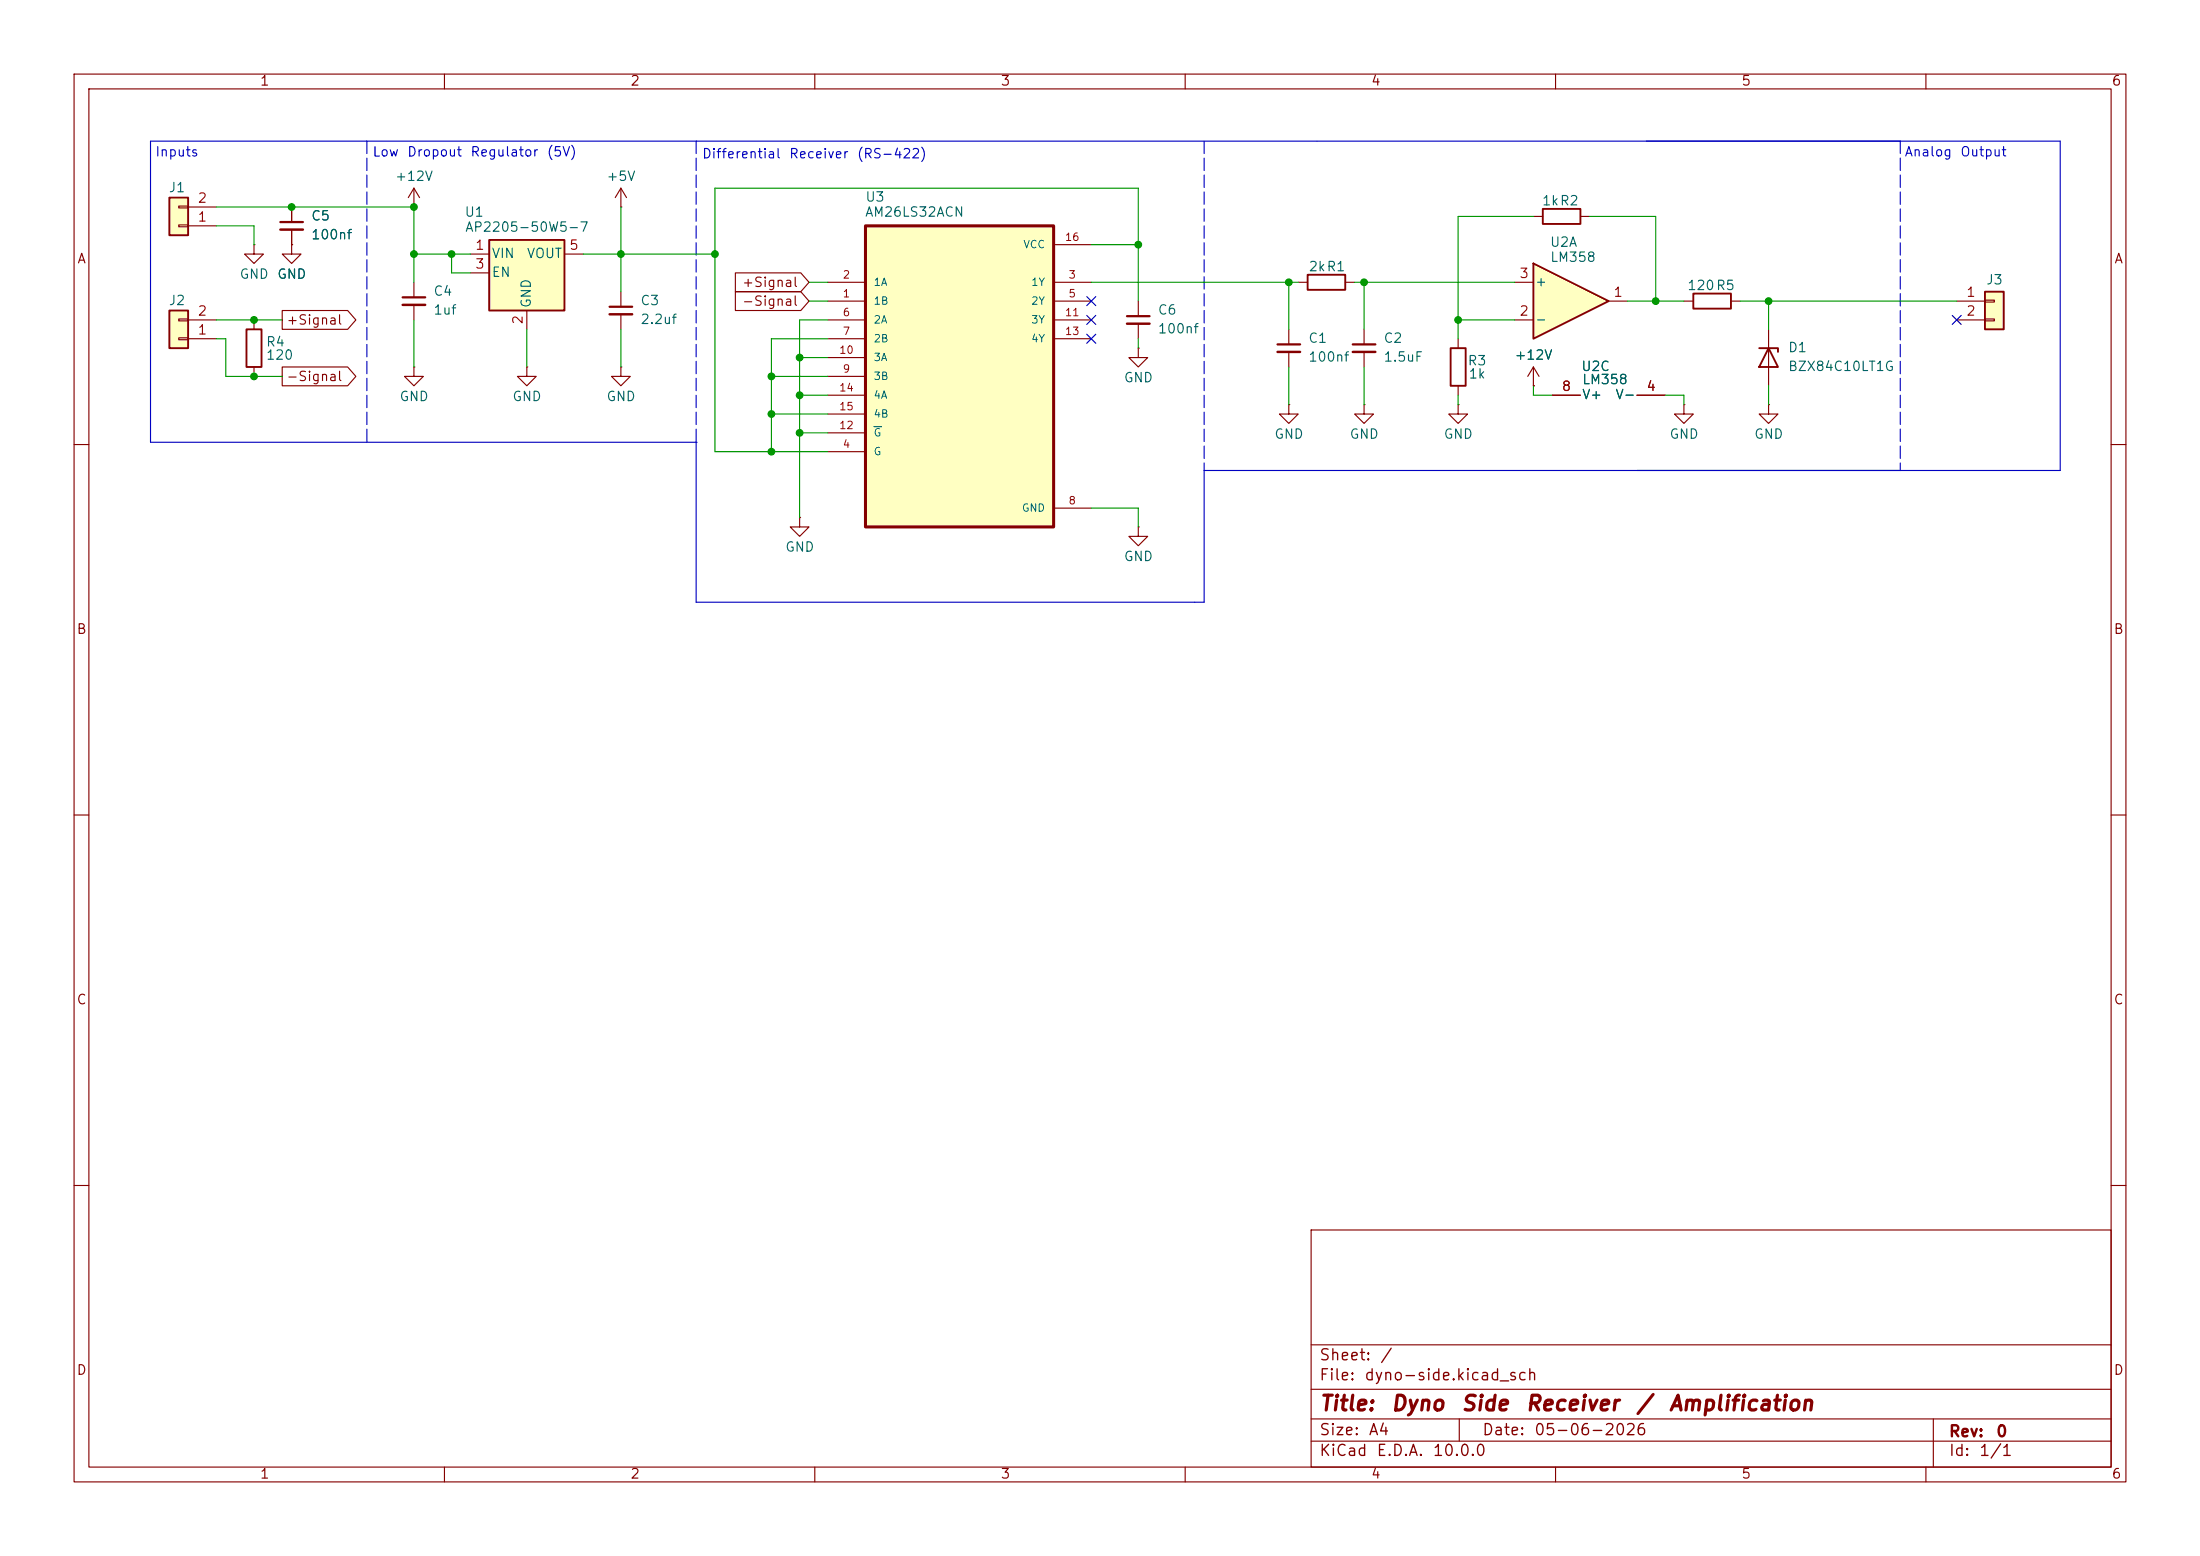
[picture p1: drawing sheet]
<svg xmlns="http://www.w3.org/2000/svg" width="297mm" height="210mm" viewBox="0 0 297 210" stroke-linecap="round" stroke-linejoin="round" font-family="sans-serif">
<g fill="none" stroke="#840000" stroke-width=".15">
<path d="M10 10h277v190h-277zM12 12h273v186h-273zM60 10v2M110 10v2M160 10v2M210 10v2M260 10v2M10 60h2M285 60h2M10 110h2M285 110h2M10 160h2"/>
<path d="M177 166h108v32h-108zM285 160h2M60 198v2M110 198v2M160 198v2M177 194.5h108M177 191.5h108M177 187.5h108M177 181.5h108M197 191.5v3M210 198v2M260 198v2"/>
<path d="M261 191.5v6.5"/>
</g>
<path d="M22.9 41.9h2.5v5.1h-2.5z" fill="#ffffc2"/>
<path d="M22.9 41.9h2.5v5.1h-2.5z" fill="none" stroke="#840000" stroke-width=".25"/>
<g fill="none" stroke="#840000" stroke-width=".15">
<path d="M55.9 38.1v2M83.8 27.9h.1M83.8 25.4l-.7 1.3M83.8 25.4l.8 1.3M83.8 25.4v2.5M24.1 45.6h1.3v.2h-1.3zM24.1 43.1h1.3v.2h-1.3zM25.4 45.7h3.8M25.4 43.2h3.8M55.9 49.5v1.3h1.2l-1.2 1.3-1.3-1.3h1.3M55.9 49.5h.1M55.9 41.1v2.1"/>
<path d="M71.1 49.5v1.3h1.3l-1.3 1.3-1.3-1.3h1.3M71.1 49.5h.1M227.3 54.6v1.3h1.3l-1.3 1.3-1.2-1.3h1.2M227.3 54.6h.1M238.8 54.6v1.3h1.2l-1.2 1.3-1.3-1.3h1.3M238.8 54.6h.1"/>
</g>
<path d="M54.4 40.1h3" fill="none" stroke="#840000" stroke-width=".3"/>
<path d="M54.4 41.1h3" fill="none" stroke="#840000" stroke-width=".33"/>
<path d="M207 35.6l10.2 5-10.2 5.1z" fill="#ffffc2"/>
<path d="M207 35.6l10.2 5-10.2 5.1z" fill="none" stroke="#840000" stroke-width=".25"/>
<path d="M204.5 38.1h2.5M204.5 43.2h2.5M217.2 40.6h2.5" fill="none" stroke="#840000" stroke-width=".15"/>
<path d="M22.9 26.7h2.5v5.1h-2.5z" fill="#ffffc2"/>
<path d="M22.9 26.7h2.5v5.1h-2.5zM208.3 28.2h5.1v2h-5.1zM228.6 39.6h5.1v2.1h-5.1zM195.8 47h2.1v5.1h-2.1zM237.5 47h2.5v.5M238.8 47l1.2 2.5h-2.5z" fill="none" stroke="#840000" stroke-width=".25"/>
<g fill="none" stroke="#840000" stroke-width=".15">
<path d="M24.1 30.4h1.3v.2h-1.3zM24.1 27.8h1.3v.3h-1.3zM25.4 30.5h3.8M25.4 27.9h3.8M55.9 27.9h.1M55.9 25.4l-.8 1.3M55.9 25.4l.7 1.3M55.9 25.4v2.5M207 29.2h1.3M213.4 29.2h1.2M196.8 54.6v1.3h1.3l-1.3 1.3-1.2-1.3h1.2M196.8 54.6h.1"/>
<path d="M196.8 45.7v1.3M196.8 52.1v1.2M209.5 53.3h3.9M221 53.3h3.8M227.3 40.6h1.3M233.7 40.6h1.2M238.8 44.5v7.6"/>
</g>
<path d="M66 32.4h10.2v9.5h-10.2z" fill="#ffffc2"/>
<path d="M66 32.4h10.2v9.5h-10.2z" fill="none" stroke="#840000" stroke-width=".25"/>
<path d="M63.5 34.3h2.5M63.5 36.8h2.5M76.2 34.3h2.5M71.1 41.9v2.6M207 52.1h.1M207 49.5l-.8 1.3M207 49.5l.8 1.3M207 49.5v2.6" fill="none" stroke="#840000" stroke-width=".15"/>
<path d="M268 39.4h2.5v5.1h-2.5z" fill="#ffffc2"/>
<path d="M176.5 37.1h5.1v2h-5.1zM268 39.4h2.5v5.1h-2.5zM33.3 44.5h2v5h-2z" fill="none" stroke="#840000" stroke-width=".25"/>
<g fill="none" stroke="#840000" stroke-width=".15">
<path d="M34.3 33v1.3h1.3l-1.3 1.3-1.3-1.3h1.3M34.3 33h.1M39.4 33v1.3h1.2l-1.2 1.3-1.3-1.3h1.3M39.4 33h.1M39.4 27.9v2.1M39.4 31v2M83.8 39.4v2M175.3 38.1h1.2M181.6 38.1h1.3M34.3 43.2v1.3M34.3 49.5v1.3M83.8 49.5v1.3h1.3l-1.3 1.3-1.3-1.3h1.3"/>
<path d="M83.8 49.5h.1M83.8 42.4v2.1M174 54.6v1.3h1.3l-1.3 1.3-1.3-1.3h1.3M174 54.6h.1M174 44.5v2M174 47.5v2M184.1 44.5v2M184.1 47.5v2M264.2 40.6h3.8M264.2 43.2h3.8M268 40.5h1.2v.3h-1.2zM268 43.1h1.2v.2h-1.2z"/>
</g>
<path d="M37.8 30h3.1M82.3 41.4h3M172.5 46.5h3M182.6 46.5h3.1" fill="none" stroke="#840000" stroke-width=".3"/>
<path d="M37.8 31h3.1M82.3 42.4h3M172.5 47.5h3M182.6 47.5h3.1" fill="none" stroke="#840000" stroke-width=".33"/>
<path d="M116.8 30.5h25.4v40.6h-25.4z" fill="#ffffc2"/>
<path d="M116.8 30.5h25.4v40.6h-25.4z" fill="none" stroke="#840000" stroke-width=".41"/>
<g fill="none" stroke="#840000" stroke-width=".15">
<path d="M39.4 33h.1M39.4 27.9v2.1M39.4 31v2M99.3 39.4h8.8l1.1 1.2-1.1 1.3h-8.8zM99.3 36.8h8.8l1.1 1.3-1.1 1.3h-8.8zM111.8 38.1h5M142.2 38.1h5.1M142.2 33h5.1M38.1 41.9h8.8l1.1 1.3-1.1 1.3h-8.8zM38.1 49.5h8.8l1.1 1.3-1.1 1.3h-8.8zM111.8 40.6h5M111.8 43.2h5"/>
<path d="M111.8 45.7h5M111.8 50.8h5M111.8 48.3h5M111.8 58.4h5M111.8 53.3h5M111.8 55.9h5M142.2 40.6h5.1M142.2 43.2h5.1M142.2 45.7h5.1M153.7 47v1.3h1.2l-1.2 1.2-1.3-1.2h1.3M153.7 47h.1M153.7 40.6v2.1"/>
<path d="M153.7 43.7v2M184.1 54.6v1.3h1.3l-1.3 1.3-1.2-1.3h1.2M184.1 54.6h.1M207 52.1h.1M209.5 53.3h3.9M221 53.3h3.8M107.9 69.9v1.2h1.3l-1.3 1.3-1.2-1.3h1.2M107.9 69.9h.1M111.8 61h5M142.2 68.6h5.1M153.7 71.1v1.3h1.2l-1.2 1.3-1.3-1.3h1.3M153.7 71.1h.1"/>
</g>
<path d="M118 57.6h1" fill="none" stroke="#006464" stroke-width=".15"/>
<path d="M152.1 42.7h3.1" fill="none" stroke="#840000" stroke-width=".3"/>
<path d="M152.1 43.7h3.1" fill="none" stroke="#840000" stroke-width=".33"/>
<path d="M20.3 19.1h257.8v44.4h-115.5v17.8h-68.6v-21.6h-73.7zM94 59.7h.1" fill="none" stroke="#0000c2" stroke-width=".15"/>
<path d="M49.5 19.1v40.6M94 19.1v40.6M162.6 19.1v44.4M256.5 19.1v44.4" fill="none" stroke="#0000c2" stroke-width=".15" stroke-dasharray="1.7 .6"/>
<g fill="none" stroke="#009600" stroke-width=".15">
<path d="M29.2 27.9h26.7v10.2M29.2 30.5h5.1v2.5M55.9 34.3h7.6M61 34.3v2.5h2.5M78.7 34.3h17.8M83.8 27.9v11.5M109.2 38.1h2.6M147.3 38.1h28M147.3 33h6.4M174 38.1v6.4M182.9 38.1h21.6M184.1 38.1v6.4"/>
<path d="M207 29.2h-10.2v16.5M214.6 29.2h8.9v11.4M29.2 43.2h8.9M29.2 45.7h1.3v5.1h7.6M55.9 43.2v6.3M71.1 44.5v5M83.8 44.5v5M104.1 50.8h7.7M104.1 55.9h7.7M107.9 53.3h3.9M107.9 48.3h3.9M107.9 58.4h3.9"/>
<path d="M109.2 40.6h2.6M111.8 43.2h-3.9v26.7M111.8 45.7h-7.7v15.3M153.7 40.6v-15.2h-57.2v35.6h15.3M153.7 45.7v1.3M174 49.5v5.1M184.1 49.5v5.1M196.8 43.2h7.7M196.8 53.3v1.3M207 52.1v1.2h2.5M219.7 40.6h7.6M224.8 53.3h2.5v1.3"/>
<path d="M234.9 40.6h29.3M238.8 40.6v3.9M238.8 52.1v2.5M147.3 68.6h6.4v2.5"/>
</g>
<path d="M146.7 42.6l1.2 1.2M146.7 40l1.2 1.2M146.7 45.1l1.2 1.2M147.9 42.6l-1.2 1.2M147.9 40l-1.2 1.2M147.9 45.1l-1.2 1.2M263.6 42.6l1.2 1.2M264.8 42.6l-1.2 1.2" fill="none" stroke="#000084" stroke-width=".15"/>
<g fill="#009600" stroke="#009600" stroke-width=".14">
<circle cx="39.4" cy="27.9" r=".46"/>
<circle cx="34.3" cy="43.2" r=".46"/>
<circle cx="34.3" cy="50.8" r=".46"/>
<circle cx="238.8" cy="40.6" r=".46"/>
<circle cx="223.5" cy="40.6" r=".46"/>
<circle cx="104.1" cy="61" r=".46"/>
<circle cx="61" cy="34.3" r=".46"/>
<circle cx="104.1" cy="50.8" r=".46"/>
<circle cx="107.9" cy="53.3" r=".46"/>
<circle cx="104.1" cy="55.9" r=".46"/>
<circle cx="107.9" cy="58.4" r=".46"/>
<circle cx="55.9" cy="34.3" r=".46"/>
<circle cx="55.9" cy="27.9" r=".46"/>
<circle cx="107.9" cy="48.3" r=".46"/>
<circle cx="174" cy="38.1" r=".46"/>
<circle cx="196.8" cy="43.2" r=".46"/>
<circle cx="153.7" cy="33" r=".46"/>
<circle cx="184.1" cy="38.1" r=".46"/>
<circle cx="96.5" cy="34.3" r=".46"/>
<circle cx="83.8" cy="34.3" r=".46"/>
</g>
<g font-size="2" fill="#840000">
<text x="178" y="190.9">Title:</text>
<text x="187.7" y="190.9">Dyno</text>
<text x="197.1" y="190.9">Side</text>
<text x="205.8" y="190.9">Receiver</text>
<text x="220.7" y="190.9">/</text>
<text x="225.1" y="190.9">Amplification</text>
</g>
<g font-size="1.5" fill="#840000">
<text x="178" y="184">Sheet:</text>
<text x="186.2" y="184">/</text>
<text x="178" y="186.7">File:</text>
<text x="184.1" y="186.7">dyno-side.kicad_sch</text>
<text x="178" y="196.9">KiCad</text>
<text x="178" y="194.1">Size:</text>
<text x="184.7" y="194.1">A4</text>
<text x="185.7" y="196.9">E.D.A.</text>
<text x="193.3" y="196.9">10.0.0</text>
<text x="200" y="194.1">Date:</text>
<text x="207" y="194.1">05-06-2026</text>
<text x="263" y="194.3">Rev:</text>
<text x="263" y="196.9">Id:</text>
<text x="267.1" y="196.9">1/1</text>
<text x="269.4" y="194.3">0</text>
</g>
<g font-size="1.3" fill="#840000">
<text x="35" y="11.9">1</text>
<text x="85" y="11.9">2</text>
<text x="135" y="11.9">3</text>
<text x="185" y="11.9">4</text>
<text x="235" y="11.9">5</text>
<text x="285" y="11.9">6</text>
<text x="10.3" y="35.9">A</text>
<text x="285.3" y="35.9">A</text>
<text x="100.1" y="41.6">-Signal</text>
<text x="100.1" y="39.1">+Signal</text>
<text x="38.6" y="44.1">+Signal</text>
<text x="38.6" y="51.8">-Signal</text>
<text x="10.3" y="85.9">B</text>
<text x="285.3" y="85.9">B</text>
<text x="10.3" y="135.9">C</text>
<text x="285.3" y="135.9">C</text>
<text x="10.3" y="185.9">D</text>
<text x="285.3" y="185.9">D</text>
<text x="35" y="199.9">1</text>
<text x="85" y="199.9">2</text>
<text x="135" y="199.9">3</text>
<text x="185" y="199.9">4</text>
<text x="235" y="199.9">5</text>
<text x="285" y="199.9">6</text>
</g>
<g font-size="1.3" fill="#0000c2">
<text x="20.9" y="21.4">Inputs</text>
<text x="50.2" y="21.4">Low</text>
<text x="54.9" y="21.4">Dropout</text>
<text x="63.4" y="21.4">Regulator</text>
<text x="73.7" y="21.4">(5V)</text>
<text x="94.7" y="21.7">Differential</text>
<text x="106.4" y="21.7">Receiver</text>
<text x="115.6" y="21.7">(RS-422)</text>
<text x="257" y="21.4">Analog</text>
<text x="264.6" y="21.4">Output</text>
</g>
<g font-size="1.3" fill="#006464">
<text x="22.7" y="26.3">J1</text>
<text x="53.2" y="24.7">+12V</text>
<text x="62.6" y="29.6">U1</text>
<text x="81.8" y="24.7">+5V</text>
<text x="116.7" y="29.6">AM26LS32ACN</text>
<text x="116.7" y="27.5">U3</text>
<text x="208.1" y="28">1kR2</text>
<text x="41.9" y="30.1">C5</text>
<text x="41.9" y="32.6">100nf</text>
<text x="62.7" y="31.6">AP2205-50W5-7</text>
<text x="66.3" y="35.2">VIN</text>
<text x="71" y="35.2">VOUT</text>
<text x="209.2" y="33.6">U2A</text>
<text x="209.2" y="35.7">LM358</text>
<text x="22.7" y="41.5">J2</text>
<text x="32.3" y="37.9">GND</text>
<text x="37.3" y="37.9">GND</text>
<text x="58.4" y="40.2">C4</text>
<text x="66.3" y="37.7">EN</text>
<text x="72" y="41.7" transform="rotate(-90 72 41.7)">GND</text>
<text x="86.4" y="41.5">C3</text>
<text x="176.6" y="36.9">2kR1</text>
<text x="207.1" y="39">+</text>
<text x="227.7" y="39.5">120 R5</text>
<text x="268" y="38.7">J3</text>
<text x="35.8" y="47.1">R4</text>
<text x="58.4" y="42.8">1uf</text>
<text x="86.4" y="44">2.2uf</text>
<text x="156.2" y="42.8">C6</text>
<text x="156.2" y="45.3">100nf</text>
<text x="176.5" y="46.6">C1</text>
<text x="186.7" y="46.6">C2</text>
<text x="207.1" y="44">-</text>
<text x="241.3" y="47.9">D1</text>
<text x="35.8" y="48.9">120</text>
<text x="151.6" y="51.9">GND</text>
<text x="176.5" y="49.1">100nf</text>
<text x="186.7" y="49.1">1.5uF</text>
<text x="198" y="49.6">R3</text>
<text x="198.2" y="51.4">1k</text>
<text x="204.4" y="48.9">+12V</text>
<text x="213.4" y="50.4">U2C</text>
<text x="213.5" y="52.2">LM358</text>
<text x="241.3" y="50.4">BZX84C10LT1G</text>
<text x="53.8" y="54.5">GND</text>
<text x="69.1" y="54.5">GND</text>
<text x="81.8" y="54.5">GND</text>
<text x="172" y="59.5">GND</text>
<text x="182.1" y="59.5">GND</text>
<text x="194.8" y="59.5">GND</text>
<text x="213.5" y="54.2">V+</text>
<text x="218" y="54.2">V-</text>
<text x="225.3" y="59.5">GND</text>
<text x="236.7" y="59.5">GND</text>
<text x="105.9" y="74.8">GND</text>
<text x="151.6" y="76">GND</text>
</g>
<g font-size="1.3" fill="#a90000">
<text x="26.6" y="27.7">2</text>
<text x="26.6" y="30.2">1</text>
<text x="64.1" y="34">1</text>
<text x="76.8" y="34">5</text>
<text x="64.1" y="36.6">3</text>
<text x="205" y="37.8">3</text>
<text x="217.7" y="40.4">1</text>
<text x="265.4" y="40.4">1</text>
<text x="26.6" y="45.5">1</text>
<text x="26.6" y="42.9">2</text>
<text x="70.9" y="43.9" transform="rotate(-90 70.9 43.9)">2</text>
<text x="205" y="42.9">2</text>
<text x="265.4" y="42.9">2</text>
<text x="210.7" y="53.1">8</text>
<text x="222.2" y="53.1">4</text>
</g>
<g font-size="1" fill="#006464">
<text x="138.1" y="33.8">VCC</text>
<text x="117.9" y="41.4">1B</text>
<text x="117.9" y="38.8">1A</text>
<text x="139.1" y="38.8">1Y</text>
<text x="139.1" y="41.4">2Y</text>
<text x="117.9" y="43.9">2A</text>
<text x="117.9" y="46.5">2B</text>
<text x="139.1" y="43.9">3Y</text>
<text x="139.1" y="46.5">4Y</text>
<text x="117.9" y="51.5">3B</text>
<text x="117.9" y="49">3A</text>
<text x="117.9" y="59.2">G</text>
<text x="117.9" y="54.1">4A</text>
<text x="117.9" y="56.6">4B</text>
<text x="117.9" y="61.7">G</text>
<text x="137.9" y="69.3">GND</text>
</g>
<g font-size="1" fill="#a90000">
<text x="143.7" y="32.8">16</text>
<text x="113.7" y="40.4">1</text>
<text x="113.7" y="37.8">2</text>
<text x="144.2" y="37.8">3</text>
<text x="144.2" y="40.4">5</text>
<text x="113.7" y="42.9">6</text>
<text x="113.7" y="45.5">7</text>
<text x="143.7" y="42.9">11</text>
<text x="143.7" y="45.5">13</text>
<text x="113.2" y="48">10</text>
<text x="113.2" y="53.1">14</text>
<text x="113.7" y="50.5">9</text>
<text x="113.2" y="58.2">12</text>
<text x="113.2" y="55.6">15</text>
<text x="113.7" y="60.7">4</text>
<text x="144.2" y="68.3">8</text>
</g>
</svg>
